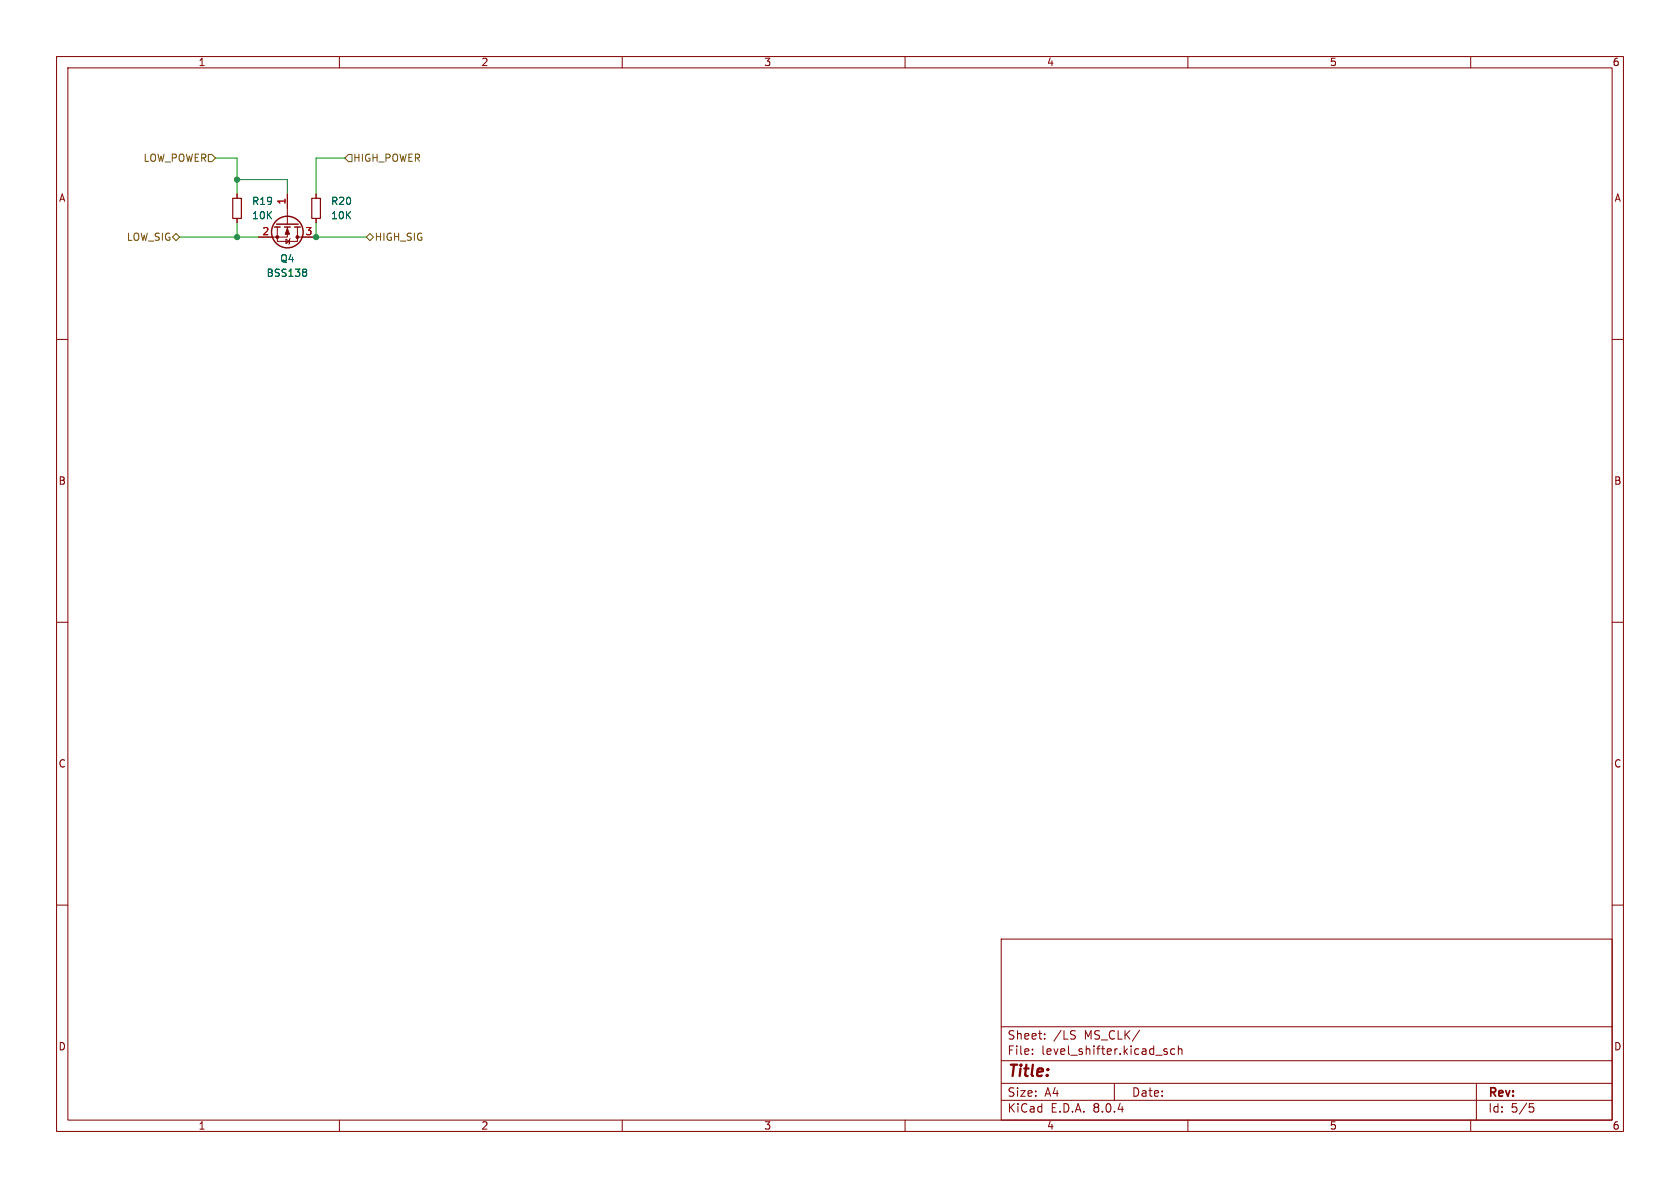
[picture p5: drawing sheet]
<svg xmlns="http://www.w3.org/2000/svg" width="297mm" height="210mm" viewBox="0 0 297 210" stroke-linecap="round" stroke-linejoin="round" font-family="sans-serif">
<g fill="none" stroke="#840000" stroke-width=".18">
<path d="M10 10h277v190h-277zM12 12h273v186h-273zM60 10v2M110 10v2M160 10v2M210 10v2M260 10v2M41.9 34.3v.8M41.9 38.6v.8M50.8 34.3v5.3M55.9 34.3v.8M55.9 38.6v.8"/>
<path d="M10 60h2M49 40.1v2.6h3.6v-2.6M50.5 42.3l.7 .4-.7 .4zM50.8 40.1v1.8h-5.1M51.3 42.2l-.1 .1v.8l-.1 .1M52.6 41.9h3.3M285 60h2M10 110h2M285 110h2M10 160h2M285 160h2M177 166h108v32h-108z"/>
<path d="M60 198v2M110 198v2M160 198v2M177 194.5h108M177 191.5h108M177 187.5h108M177 181.5h108M182.5 186.3v.1M182.5 185.5v.1M184.7 183.6v.1M184.7 182.8v.1M189.9 182.2l.2 .1"/>
<path d="M190 183.1l.1 .2-.1 .3M197 191.5v3M201.5 182.1l-1.3 2M206.3 185.5l-.3-.1-.3 .2 .1 .2 .5 .2v.3h-.6M207.7 185.5l-.5-.1-.2 .3v.4l.1 .2h.6M208.3 185.5l.2-.1 .4 .1 .1 .9M208.3 184.9v1.5M210 198v2M260 198v2M261 191.5v6.5M270.4 195.1h.7M270.5 195.7h.4l.3 .3-.2 .5-.5 .1"/>
</g>
<path d="M41.1 35.1h1.6v3.5h-1.6zM55.1 35.1h1.5v3.5h-1.5z" fill="none" stroke="#840000" stroke-width=".2"/>
<g fill="none" stroke="#840000" stroke-width=".25">
<path d="M48.9 39.6h3.8M48.5 40.1h1M50.3 40.1h1M52.1 40.1h1"/>
<circle cx="50.8" cy="41" r="2.79"/>
</g>
<g fill="#840000" stroke="#840000" stroke-width=".18">
<path d="M50.8 40.4l.4 1h-.8z"/>
<circle cx="49" cy="41.9" r=".25"/>
<circle cx="52.6" cy="41.9" r=".25"/>
</g>
<path d="M54 47.6l.2 .2-.2 .3 .2 .3v.2l-.2 .2" fill="none" stroke="#006464" stroke-width=".18"/>
<path d="M36.8 27.3h.7l.6 .6-.6 .7h-.7zM61.6 27.3h.6v1.3h-.6l-.6-.7zM30.5 41.9l.6-.6 .6 .6-.6 .6zM64.8 41.9l.6-.6 .6 .6-.6 .6z" fill="none" stroke="#725600" stroke-width=".18"/>
<path d="M38.1 27.9h3.8v6.4M41.9 31.8h8.9v2.5M41.9 39.4v2.5M55.9 39.4v2.5h8.9M61 27.9h-5.1v6.4M31.7 41.9h14" fill="none" stroke="#009600" stroke-width=".18"/>
<g fill="#009600" stroke="#009600" stroke-width=".18">
<circle cx="41.9" cy="31.8" r=".46"/>
<circle cx="41.9" cy="41.9" r=".46"/>
<circle cx="55.9" cy="41.9" r=".46"/>
</g>
<text font-size="2.8" fill="#840000" x="178" y="190.9">Title:</text>
<g font-size="2.1" fill="#840000">
<text x="178" y="184">Sheet:</text>
<text x="186.2" y="184">/LS</text>
<text x="191.7" y="184">MS_CLK/</text>
<text x="178" y="186.7">File:</text>
<text x="184.1" y="186.7">level_shifter.kicad_sch</text>
<text x="178" y="196.9">KiCad</text>
<text x="178" y="194.1">Size:</text>
<text x="184.7" y="194.1">A4</text>
<text x="185.7" y="196.9">E.D.A.</text>
<text x="193.3" y="196.9">8.0.4</text>
<text x="200" y="194.1">Date:</text>
<text x="263" y="194.3">Rev:</text>
<text x="263" y="196.9">Id:</text>
<text x="267.1" y="196.9">5/5</text>
</g>
<g font-size="1.8" fill="#840000">
<text x="35" y="11.9">1</text>
<text x="85" y="11.9">2</text>
<text x="135" y="11.9">3</text>
<text x="185" y="11.9">4</text>
<text x="235" y="11.9">5</text>
<text x="285" y="11.9">6</text>
<text x="10.3" y="35.9">A</text>
<text x="285.3" y="35.9">A</text>
<text x="10.3" y="85.9">B</text>
<text x="285.3" y="85.9">B</text>
<text x="10.3" y="135.9">C</text>
<text x="285.3" y="135.9">C</text>
<text x="10.3" y="185.9">D</text>
<text x="285.3" y="185.9">D</text>
<text x="35" y="199.9">1</text>
<text x="85" y="199.9">2</text>
<text x="135" y="199.9">3</text>
<text x="185" y="199.9">4</text>
<text x="235" y="199.9">5</text>
<text x="285" y="199.9">6</text>
</g>
<g font-size="1.8" fill="#725600">
<text x="25.3" y="28.8">LOW_POWER</text>
<text x="62.3" y="28.8">HIGH_POWER</text>
<text x="22.3" y="42.8">LOW_SIG</text>
<text x="66.1" y="42.8">HIGH_SIG</text>
</g>
<g font-size="1.8" fill="#006464">
<text x="44.5" y="36.4">R19</text>
<text x="44.5" y="39">10K</text>
<text x="58.4" y="36.4">R20</text>
<text x="58.4" y="39">10K</text>
<text x="49.4" y="46.6">Q4</text>
<text x="47" y="49.1">BSS138</text>
</g>
<g font-size="1.8" fill="#a90000">
<text x="46.3" y="41.7">2</text>
<text x="50.5" y="36.3" transform="rotate(-90 50.5 36.3)">1</text>
<text x="53.9" y="41.7">3</text>
</g>
</svg>
